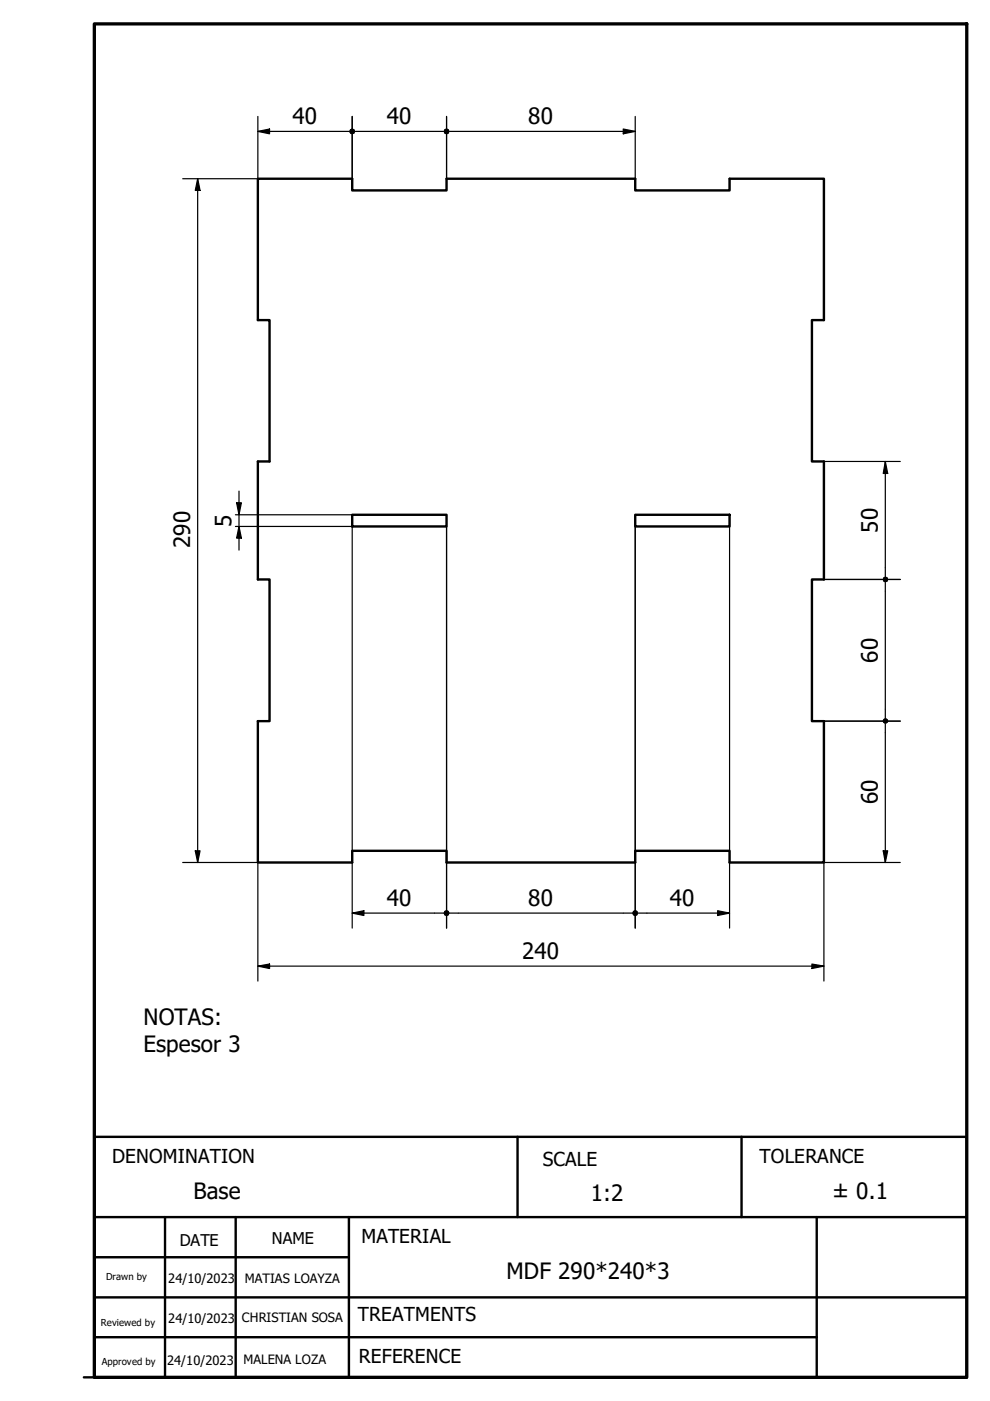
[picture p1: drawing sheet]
<svg xmlns="http://www.w3.org/2000/svg" width="210mm" height="297mm" viewBox="0 0 210 297" stroke-linecap="round" stroke-linejoin="round" font-family="sans-serif">
<!-- layer: Visible (ISO) -->
<path d="M54.7 37.9h20v2.5h20v-2.5h40v2.5h20v-2.5h20v30h-2.6v29.9h2.6v25.1h-2.6v30h2.6v30h-20v-2.5h-20v2.5h-40v-2.5h-20v2.5h-20v-30h2.4v-30h-2.4v-25.1h2.4v-29.9h-2.4zM74.7 109.1h20v2.5h-20zM134.7 109.1h20v2.5h-20z" fill="none" stroke="#000" stroke-width=".51"/>
<!-- layer: Border (ISO) -->
<path d="M20 5.1h185v286.9h-185z" fill="none" stroke="#000" stroke-width=".7"/>
<!-- layer: Title (ISO) -->
<path d="M20 258h185M35 258v34M50 258v34M74 258v34M109.7 241v17M157.2 241v17M173.2 258v34M20 275.1h185M20 266.6h54M17.8 292h187.2h-185v-51h185v51M20 283.5h153.2" fill="none" stroke="#000" stroke-width=".51"/>
<!-- layer: Dimension (ISO) -->
<g fill="none" stroke="#000" stroke-width=".25">
<path d="M41.9 37.9l.5 2.5h-1zM41.9 37.9v145M54.7 27.9l2.4-.5v1zM54.7 24.7v13.2h-16M54.7 27.9h19.3M74.7 24.7v13.2M75.3 27.9h18.7M94.7 24.7v13.2M95.3 27.9h39.4M132.1 27.4l2.6 .5-2.6 .5zM134.7 24.7v13.2M174.7 97.8h16.2"/>
<path d="M187.7 97.8l.5 2.6h-.9zM187.7 97.8v24.4M49.9 111.6h24.8v85.2M49.9 109.1h24.8M50.2 106.6h1l-.5 2.5zM50.7 111.6l.5 2.5h-1zM50.7 104.1v12.5M94.7 111.6v85.2M134.7 111.6v85.2M154.7 111.6v85.2M174.7 122.9h16.2M187.7 123.5v28.8"/>
<path d="M174.7 152.9h16.2M187.7 153.5v29.4M38.7 182.9h16v25.1M41.4 180.4h1l-.5 2.5zM74.7 193.6l2.5-.5v1zM74.7 193.6h19.3M95.3 193.6h38.7M135.3 193.6h19.4M152.1 193.1l2.6 .5-2.6 .5zM187.3 180.4h.9l-.5 2.5zM190.9 182.9h-16.2v25.1M54.7 204.8l2.4-.4v.9z"/>
<path d="M54.7 204.8h120M172.1 204.4l2.6 .4-2.6 .5z"/>
</g>
<g fill="#000">
<path d="M54.7 27.9l2.4-.5v1zM132.1 27.4l2.6 .5-2.6 .5zM41.9 37.9l.5 2.5h-1zM50.2 106.6h1l-.5 2.5zM50.7 111.6l.5 2.5h-1zM187.7 97.8l.5 2.6h-.9zM41.4 180.4h1l-.5 2.5zM74.7 193.6l2.5-.5v1zM152.1 193.1l2.6 .5-2.6 .5zM187.3 180.4h.9l-.5 2.5zM54.7 204.8l2.4-.4v.9zM172.1 204.4l2.6 .4-2.6 .5z"/>
<path d="M187.3 152.4l.4-.1 .5 .1 .1 .5-.1 .4-.5 .2-.4-.2-.2-.4z" fill-rule="evenodd"/>
<path d="M187.3 152.4l.4-.1 .5 .1 .1 .5-.1 .4-.5 .2-.4-.2-.2-.4z" fill-rule="evenodd"/>
<circle cx="74.7" cy="27.9" r=".63"/>
<circle cx="94.7" cy="27.9" r=".63"/>
<circle cx="187.7" cy="122.8" r=".61"/>
<circle cx="94.7" cy="193.6" r=".63"/>
<circle cx="134.6" cy="193.6" r=".62"/>
</g>
<g font-size="4.8">
<text x="62" y="26.3">40</text>
<text x="82" y="26.3">40</text>
<text x="112" y="26.3">80</text>
<text x="49.1" y="111.7" transform="rotate(-90 49.1 111.7)">5</text>
<text x="186.1" y="113" transform="rotate(-90 186.1 113)">50</text>
<text x="40.3" y="116.3" transform="rotate(-90 40.3 116.3)">290</text>
<text x="186.1" y="140.5" transform="rotate(-90 186.1 140.5)">60</text>
<text x="186.1" y="170.5" transform="rotate(-90 186.1 170.5)">60</text>
<text x="82" y="192">40</text>
<text x="112" y="192">80</text>
<text x="142" y="192">40</text>
<text x="110.7" y="203.2">240</text>
<text x="30.4" y="217.2">NOTAS:</text>
<text x="30.4" y="223">Espesor 3</text>
<text x="41" y="254.2">Base</text>
<text x="125.3" y="254.7">1:2</text>
<text x="176.5" y="254.2">± 0.1</text>
<text x="107.4" y="271.1">MDF 290*240*3</text>
</g>
<g font-size="4.1">
<text x="23.7" y="246.5">DENOMINATION</text>
<text x="115.1" y="247.1">SCALE</text>
<text x="161" y="246.7">TOLERANCE</text>
<text x="76.6" y="263.6">MATERIAL</text>
<text x="75.9" y="280.1">TREATMENTS</text>
<text x="76.1" y="289">REFERENCE</text>
</g>
<g font-size="3.4">
<text x="57.7" y="263.8">NAME</text>
<text x="38.1" y="264.1">DATE</text>
</g>
<g font-size="2.7">
<text x="35.7" y="272">24/10/2023</text>
<text x="51.9" y="272.1">MATIAS LOAYZA</text>
<text x="35.7" y="280.5">24/10/2023</text>
<text x="51.3" y="280.3">CHRISTIAN SOSA</text>
<text x="35.4" y="289.4">24/10/2023</text>
<text x="51.6" y="289.3">MALENA LOZA</text>
</g>
<g font-size="2">
<text x="22.5" y="271.4">Drawn by</text>
<text x="21.4" y="281.2">Reviewed by</text>
<text x="21.6" y="289.5">Approved by</text>
</g>
</svg>
